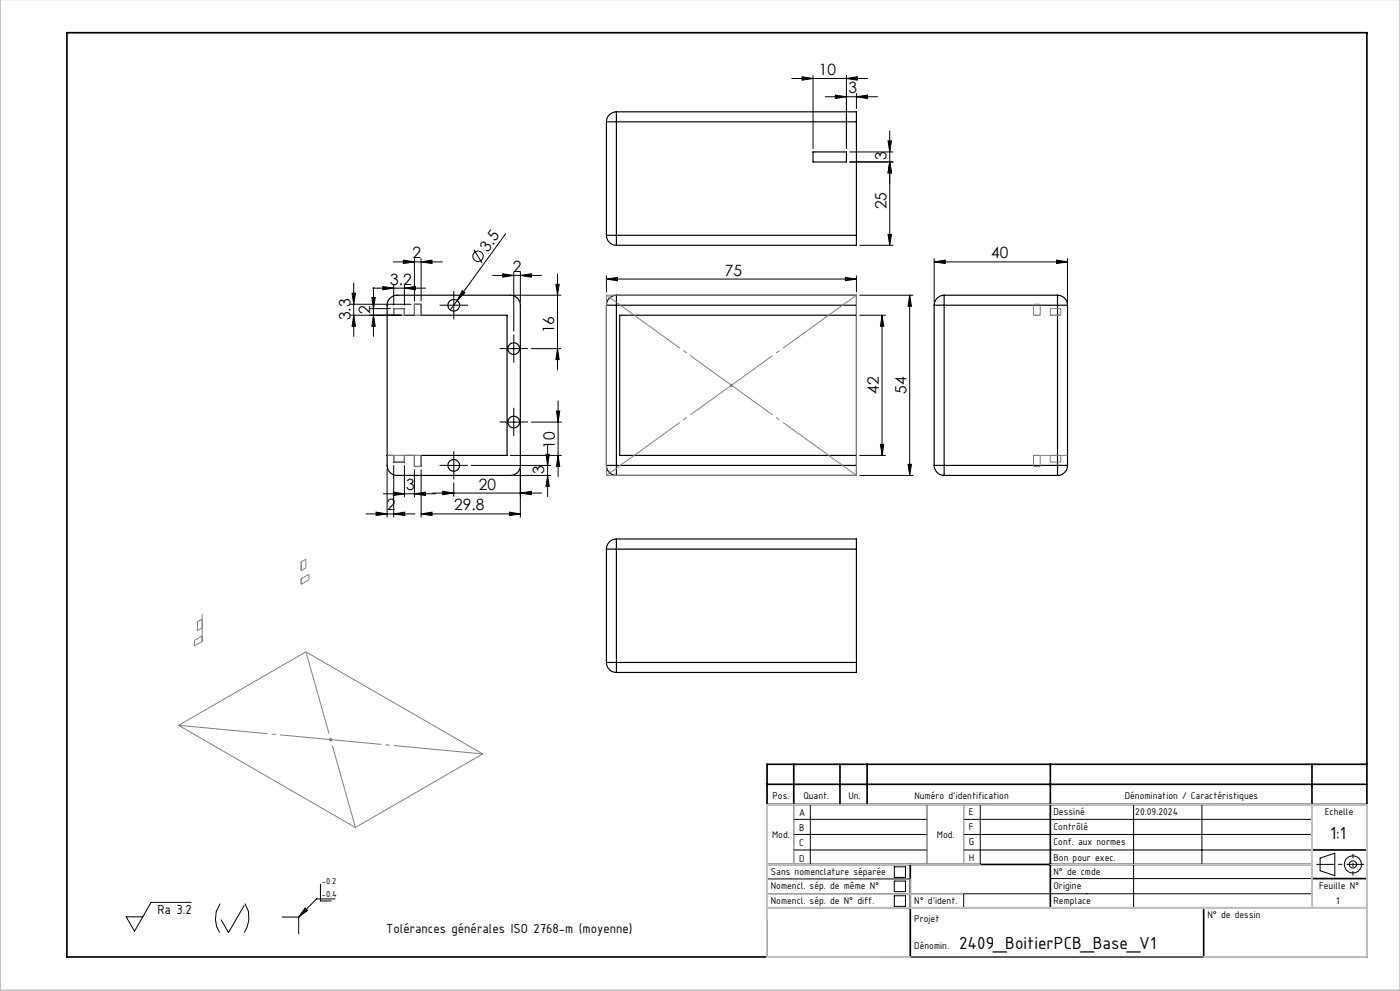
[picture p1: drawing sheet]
<svg xmlns="http://www.w3.org/2000/svg" width="420mm" height="297mm" viewBox="0 0 420 297" stroke-linecap="round" stroke-linejoin="round" font-family="sans-serif">
<g fill="none" stroke="#000" stroke-width=".35">
<path d="M181.9 36.5h3M181.9 36.5v34M184.9 33.5v3M184.9 33.5h72v3M184.9 33.5a3 3 0 0 0-3 3M184.9 36.5v34M184.9 36.5h72M256.9 36.5v34M243.9 45.5h10v3h-10zM181.9 70.5h3M181.9 70.5a3 3 0 0 0 3 3M184.9 70.5v3"/>
<path d="M184.9 70.5h72M256.9 70.5v3h-72M116.1 94.5h2v-2h3.2v2h3v-3.3h2v3.3h25.8v42h-25.8v3.3h-2v-3.3h-3v2h-3.2v-2h-2M117 89.4l1.2-.8 .9-.1h34a2.95 2.95 0 0 1 3 3v48a2.95 2.95 0 0 1-3 3h-34a3 3 0 0 1-3-3v-48l.2-.9zM181.9 91.5h3M181.9 91.5v48M184.9 88.5v3M184.9 88.5h72v3M184.9 88.5a3 3 0 0 0-3 3M184.9 91.5h72M184.9 91.5v48M256.9 94.5h-71v42h71"/>
<path d="M256.9 91.5v48M280.2 91.5h3M280.2 91.5v48M283.2 88.5a3 3 0 0 0-3 3M283.2 88.5v3M283.2 91.5h34.1M283.2 88.5h34.1M283.2 91.5v48M317.3 88.5v3M317.3 88.5a3 3 0 0 1 3 3M317.3 91.5h3M317.3 91.5v48"/>
<path d="M320.3 91.5v48M181.9 139.5h3M181.9 139.5a3 3 0 0 0 3 3M184.9 139.5v3M184.9 139.5h72M256.9 139.5v3h-72M280.2 139.5h3M280.2 139.5a3 3 0 0 0 3 3M283.2 139.5v3M283.2 139.5h34.1M317.3 139.5v3M317.3 139.5h3"/>
<path d="M320.3 139.5a3 3 0 0 1-3 3M283.2 142.5h34.1M181.9 164.6h3M181.9 164.6v33.9M184.9 161.5v3.1M184.9 161.5a3 3 0 0 0-3 3.1M184.9 161.5h72v3.1M184.9 164.6v33.9M184.9 164.6h72M256.9 164.6v33.9M181.9 198.5h3M181.9 198.5a3 3 0 0 0 3 3"/>
<path d="M184.9 198.5v3M184.9 198.5h72M256.9 198.5v3h-72"/>
<circle cx="136.1" cy="91.5" r="1.75"/>
<circle cx="154.1" cy="104.5" r="1.76"/>
<circle cx="136.1" cy="139.5" r="1.76"/>
<circle cx="154.1" cy="126.5" r="1.75"/>
</g>
<g fill="none" stroke="#000" stroke-width=".3">
<path d="M237.6 23.5h22.7M240.6 23l3.3 .5-3.3 .5zM243.9 22.5v22M247.6 29h15.7M250.6 28.5l3.3 .5-3.3 .5zM253.9 23.5l3.3-.5v1zM253.9 22.5v22M256.9 29l3.3-.5v1zM256.9 28v4.5M266.9 39.2v34.3M254.9 48.5h13M254.9 45.5h13"/>
<path d="M266.4 42.2h1l-.5 3.3zM266.9 48.5l.5 3.3h-1zM118 78.5h14.7M121 78l3.3 .5-3.3 .5zM124.3 77.5v12.7M126.3 78.5l3.3-.5v1zM126.3 77.5v12.7M142.1 74.8l2.6 4M151.7 70.1l-14.5 20M257.9 73.5h10M266.4 70.2h1l-.5 3.3zM280.2 78.5l3.4-.5v1z"/>
<path d="M280.2 77.5v13M280.2 78.5h40.1M317 78l3.3 .5-3.3 .5zM320.3 77.5v13M105.1 94.5h15.2M105.1 91.2h18.2M105.6 87.9h1l-.5 3.3zM106.1 84.8v16M106.1 94.5l.5 3.3h-1zM111.1 92.5h6M111.5 89.2h1.1l-.6 3.3zM111.8 86.4h15.9"/>
<path d="M112 86.1v14.7M112 94.5l.6 3.3h-1.1zM114.8 85.9l3.3 .5-3.3 .5zM118.1 85.4v6.1M121.3 86.4l3.3-.5v1zM121.3 85.4v6.1M133.6 91.5h5M136.1 89v5M137.2 90.1l-2.1 2.8M138.7 87.1l.8 .6-2.3 2.4zM147.8 82.5h14.7M150.8 82.1l3.3 .4-3.3 .6z"/>
<path d="M154.1 88.5h14.1M154.1 81.6v17.6M156.1 82.5l3.3-.4v1zM156.1 81.6v8.9M166.8 85.2h.9l-.4 3.3zM167.3 82.1v28.7M181.9 83.6l3.3-.5v1zM181.9 82.7v4.8M181.9 83.6h75M253.6 83.1l3.3 .5-3.3 .5zM256.9 82.7v4.8M257.9 88.5h16"/>
<path d="M257.9 94.5h7.7M264.6 94.5v42M264.6 94.5l.5 3.3h-1zM272.9 88.5v54M272.9 88.5l.5 3.3h-1zM151.6 104.5h5M154.1 102v5M159.4 104.5h8.8M167.3 104.5l.4 3.3h-.9zM118.1 139.5v15.5M121.3 139.5v9.5M133.6 139.5h5"/>
<path d="M136.1 137v5M141.4 139.5h23.9M151.6 126.5h5M153.1 136.5h15.3M154.1 124v5M159.4 126.5h9M163.8 136.2h1l-.5 3.3zM164.3 133.1v15.7M166.9 123.2h1l-.5 3.3zM167.4 120.2v22.6M167.4 136.5l.5 3.3h-1zM257.9 136.5h7.7"/>
<path d="M264.1 133.2h1l-.5 3.3zM272.4 139.2h1l-.5 3.3zM109.8 154h14.7M112.8 153.5l3.3 .5-3.3 .5zM115 148h15.7M116.1 140.5v14.5M118 147.5l3.3 .5-3.3 .5zM118.1 154l3.3-.5v1zM124.3 148l3.3-.5v1zM124.3 140.8v8.2M126.3 154l3.3-.5v1zM126.3 154h29.8"/>
<path d="M126.3 140.8v14.2M129.8 147.8h32.7M132.8 147.2l3.3 .6-3.3 .5zM136.1 144.7v4.1M152.8 153.5l3.3 .5-3.3 .5zM154.1 142.5h11.2M156.1 147.8l3.3-.6v1.1zM156.1 140.5v14.5M164.3 142.5l.5 3.3h-1zM257.9 142.5h16M238.1 245.6h40M238.1 250.1h40"/>
<path d="M238.1 254.7h40M238.1 241.1v18M243.1 241.1v18M268.3 259.8h3.3v3.2h-3.3zM278.1 241.1v18M289.1 245.6h104.5M289.1 250.1h104.5M289.1 241.1v18M289.1 254.7h104.5M294.1 241.1v18M340.1 241.1v31M360.6 241.1v18"/>
<path d="M396 257.2l4.4-1.5v6.7l-4.4-1.5zM57.3 270.4h-12l-4.9 8.7-2.5-4.3h4.9M66 270.8a7.7 7.7 0 0 0-.1 8.7M73.2 271.4l-4.7 8.1-2.1-3.8M73.5 270.8a7.9 7.9 0 0 1-.2 8.7M84.6 274.8h5M89.6 274.8v5.1M91.5 272.1l.8 .7-2.7 2zM96.1 265v5h3.2M100.5 269.4h-5.6l-5.3 5.4M230.1 267.9h163.5M230.1 263.4h43"/>
<path d="M268.3 264.1h3.3v3.1h-3.3zM268.3 268.5h3.3v3.1h-3.3zM289.1 267.9v4.2M315.1 263.3h78.5"/>
<circle cx="143.4" cy="76.8" r="1.57"/>
<circle cx="405.9" cy="259.1" r="1.08"/>
<circle cx="405.9" cy="259.1" r="2.55"/>
</g>
<g fill="none" stroke="#808080" stroke-width=".3">
<path d="M118.1 92.5h3.2v2h-3.2zM124.3 91.2h2v3.3h-2zM181.9 88.5h75v54h-75zM310.1 91.2h2v3.3h-2zM315.1 92.5h3.1v2h-3.1zM218.9 115.5h1M219.1 115.1l.7 .7M219.4 115v1M219.8 115.1l-.7 .7M116.1 136.5h10.2v3.3h-2v-3.3M118.1 136.5v2h3.2v-2M312.1 136.5v3.3h-2v-3.3h10.2"/>
<path d="M315.1 136.5v2h3.1v-2M90.3 168.4l1.5-.8v2.6l-1.5 .8zM90.3 173.5l2.4-1.4v1.6l-2.4 1.4zM60.6 185.6l-1.4 .8v2.6l1.4-.8M60.6 183.9v8.4l-2.3 1.3v-1.7l2.3-1.3M53.6 217.4l38.2-22 53 30.6-38.2 22zM98.7 221.7h1M98.8 221.3l.8 .7M99.2 221.2v1M99.6 221.3l-.8 .7"/>
</g>
<path d="M394.9 259.1h14.4" fill="none" stroke="#000" stroke-width=".3" stroke-dasharray="30.5 1.3 1.3 1.3" stroke-dashoffset="25.2" stroke-linecap="butt"/>
<path d="M405.9 255.9v6.5" fill="none" stroke="#000" stroke-width=".3" stroke-dasharray="30.5 1.3 1.3 1.3" stroke-dashoffset="29.1" stroke-linecap="butt"/>
<path d="M181.9 88.5l75 54M181.9 142.5l75-54" fill="none" stroke="#808080" stroke-width=".3" stroke-dasharray="30.5 1.3 1.3 1.3" stroke-dashoffset="3.3" stroke-linecap="butt"/>
<path d="M91.8 195.3l14.8 52.7" fill="none" stroke="#808080" stroke-width=".3" stroke-dasharray="30.5 1.3 1.3 1.3" stroke-dashoffset="5" stroke-linecap="butt"/>
<path d="M53.6 217.4l91.2 8.5" fill="none" stroke="#808080" stroke-width=".3" stroke-dasharray="30.5 1.3 1.3 1.3" stroke-dashoffset="3.7" stroke-linecap="butt"/>
<g fill="none" stroke="#000" stroke-width=".3" stroke-dasharray="30.5 1.3 1.3 1.3" stroke-linecap="butt">
<path d="M133.6 91.5h-1.7M136.1 89v-1.8M136.1 94v1.7M138.6 91.5h1.8M151.6 104.5h-1.7M154.1 102v-1.8M154.1 107v1.7M156.6 104.5h1.8M133.6 139.5h-1.7M136.1 137v-1.8M138.6 139.5h1.8M151.6 126.5h-1.7"/>
<path d="M154.1 124v-1.8M154.1 129v1.7M156.6 126.5h1.8M136.1 142v1.7"/>
</g>
<g fill="none" stroke="#000" stroke-width=".5">
<path d="M20.1 9.8h390v277h-390zM230.1 235.1h180M238.1 229.1v12M252 229.1v12M260.1 229.1v12M315.1 229.1v43M393.6 229.1v43M410.1 229.1h-180v57.7M230.1 259.1h163.5M230.1 241.1h180M273.1 259.1v27.7M393.6 254.7h16.5"/>
<path d="M230.1 272.1h180M361.1 272.1v14.7M393.6 263.3h16.5"/>
</g>
<path d="M230.1 259.1h64M230.1 241.1h180v45.7h-180zM238.1 241.1v18M278.1 241.1v18M289.1 241.1v18M315.1 259.1h78.5M393.6 241.1v31M230.1 272.1h180M230.1 267.9h59M273.1 263.4v8.7" fill="none" stroke="#c0c0c0" stroke-width=".3"/>
<path d="M.1 -.1v296.9h419.9" fill="none" stroke="#c0c0c0" stroke-width=".5"/>
<g fill="#000">
<path d="M138.7 87.1l.8 .6-2.3 2.4zM91.5 272.1l.8 .7-2.7 2z"/>
<path d="M250.6 28.5l3.3 .5-3.3 .5zM256.9 29l3.3-.5v1z"/>
<path d="M253.9 23.5l3.3-.5v1zM240.6 23l3.3 .5-3.3 .5z"/>
<path d="M266.9 48.5l.5 3.3h-1zM266.4 42.2h1l-.5 3.3z"/>
<path d="M266.9 48.5l.5 3.3h-1zM266.4 70.2h1l-.5 3.3z"/>
<path d="M121.3 86.4l3.3-.5v1zM114.8 85.9l3.3 .5-3.3 .5z"/>
<path d="M150.8 82.1l3.3 .4-3.3 .6zM156.1 82.5l3.3-.4v1zM126.3 154l3.3-.5v1zM152.8 153.5l3.3 .5-3.3 .5zM132.8 147.2l3.3 .6-3.3 .5zM156.1 147.8l3.3-.6v1.1z"/>
<path d="M181.9 83.6l3.3-.5v1zM253.6 83.1l3.3 .5-3.3 .5zM280.2 78.5l3.4-.5v1zM317 78l3.3 .5-3.3 .5zM121 78l3.3 .5-3.3 .5zM126.3 78.5l3.3-.5v1z"/>
<path d="M272.9 88.5l.5 3.3h-1zM272.4 139.2h1l-.5 3.3zM264.6 94.5l.5 3.3h-1zM264.1 133.2h1l-.5 3.3zM166.9 123.2h1l-.5 3.3zM167.4 136.5l.5 3.3h-1zM105.6 87.9h1l-.5 3.3zM106.1 94.5l.5 3.3h-1zM111.5 89.2h1.1l-.6 3.3zM112 94.5l.6 3.3h-1.1zM163.8 136.2h1l-.5 3.3zM164.3 142.5l.5 3.3h-1z"/>
<path d="M167.3 104.5l.4 3.3h-.9zM166.8 85.2h.9l-.4 3.3z"/>
<path d="M118.1 154l3.3-.5v1zM112.8 153.5l3.3 .5-3.3 .5z"/>
<path d="M118 147.5l3.3 .5-3.3 .5zM124.3 148l3.3-.5v1z"/>
</g>
<g font-size="5.6">
<text x="399" y="251.4">1:1</text>
<text x="287.7" y="284.4">2409_BoitierPCB_Base_V1</text>
</g>
<g font-size="4.7">
<text x="245.7" y="22.5">10</text>
<text x="254.5" y="28">3</text>
<text x="265.9" y="47.9" transform="rotate(-90 265.9 47.9)">3</text>
<text x="265.9" y="62.7" transform="rotate(-90 265.9 62.7)">25</text>
<text x="123.8" y="77.5">2</text>
<text x="146.3" y="75.7" transform="rotate(-54 146.3 75.7)">3.5</text>
<text x="297.4" y="77.5">40</text>
<text x="153.9" y="81.5">2</text>
<text x="217.4" y="82.6">75</text>
<text x="117.1" y="85.3">3.2</text>
<text x="105.1" y="96" transform="rotate(-90 105.1 96)">3.3</text>
<text x="111.1" y="94" transform="rotate(-90 111.1 94)">2</text>
<text x="166.3" y="99.9" transform="rotate(-90 166.3 99.9)">16</text>
<text x="263.6" y="117.9" transform="rotate(-90 263.6 117.9)">42</text>
<text x="271.9" y="117.9" transform="rotate(-90 271.9 117.9)">54</text>
<text x="166.4" y="134.5" transform="rotate(-90 166.4 134.5)">10</text>
<text x="163.3" y="142.2" transform="rotate(-90 163.3 142.2)">3</text>
<text x="121.9" y="147">3</text>
<text x="143.7" y="146.7">20</text>
<text x="116" y="153">2</text>
<text x="136.3" y="153">29.8</text>
</g>
<g font-size="4.2">
<text x="47.2" y="273.8">Ra 3.2</text>
<text x="115.8" y="279.6">Tolérances générales ISO 2768-m (moyenne)</text>
</g>
<g font-size="3.2">
<text x="231.8" y="239.4">Pos.</text>
<text x="241" y="239.4">Quant.</text>
<text x="254.5" y="239.4">Un.</text>
<text x="274.3" y="239.4">Numéro d'identification</text>
<text x="337.4" y="239.4">Dénomination / Caractéristiques</text>
<text x="239.7" y="244.7">A</text>
<text x="290.6" y="244.2">E</text>
<text x="316.1" y="244.2">Dessiné</text>
<text x="340.6" y="244.2">20.09.2024</text>
<text x="397.4" y="244.2">Echelle</text>
<text x="231.6" y="251.3">Mod.</text>
<text x="239.7" y="249.2">B</text>
<text x="281.1" y="251.3">Mod.</text>
<text x="290.6" y="248.7">F</text>
<text x="316.1" y="248.7">Contrôlé</text>
<text x="239.7" y="253.7">C</text>
<text x="290.6" y="257.9">H</text>
<text x="290.6" y="253.2">G</text>
<text x="316.1" y="257.9">Bon pour exec.</text>
<text x="316.1" y="253.2">Conf. aux normes</text>
<text x="231.2" y="262.2">Sans nomenclature séparée</text>
<text x="239.7" y="258.4">D</text>
<text x="316.1" y="262.2">N° de cmde</text>
<text x="231.2" y="266.5">Nomencl. sép. de même N°</text>
<text x="316.1" y="266.5">Origine</text>
<text x="395.7" y="266.5">Feuille N°</text>
<text x="231.2" y="270.9">Nomencl. sép. de N° diff.</text>
<text x="274.3" y="270.9">N° d'ident.</text>
<text x="316.1" y="270.9">Remplace</text>
<text x="362.2" y="275.2">N° de dessin</text>
<text x="400.9" y="270.9">1</text>
<text x="274.3" y="276.3">Projet</text>
<text x="274.3" y="284.3">Dénomin.</text>
</g>
<g font-size="2.8">
<text x="96.5" y="268.8">-0.4</text>
<text x="96.5" y="265">-0.2</text>
</g>
</svg>
